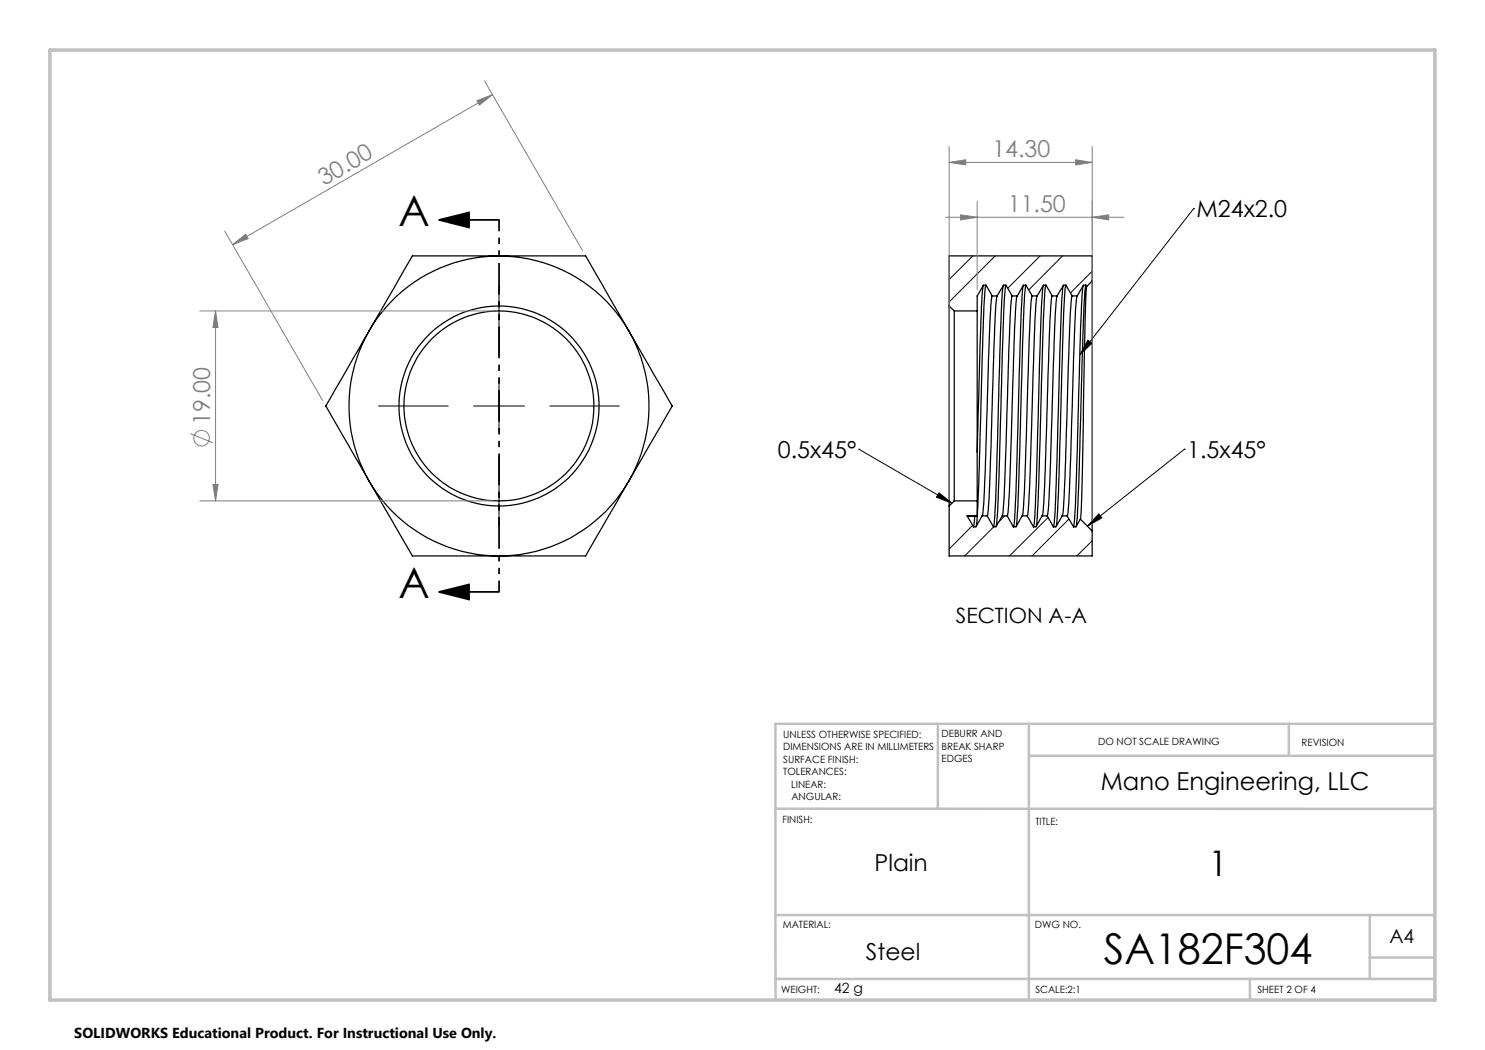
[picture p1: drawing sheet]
<svg xmlns="http://www.w3.org/2000/svg" width="297mm" height="210mm" viewBox="0 0 297 210" stroke-linecap="round" stroke-linejoin="round" font-family="sans-serif">
<g fill="none" stroke="#000" stroke-width=".25">
<path d="M99.8 51.2a30 30 0 0 1 26 15M99.8 51.2h17.3l8.7 15M99.8 51.2a30.1 30.1 0 0 0-26 15M99.8 51.2h-17.3l-8.7 15M196.6 57.1a294.6 294.6 0 0 0-.8 22l-.4 11.3M197.2 57l1.2 2.2M197.2 57h-.5l-1.3 2.2v3M197.2 57a83.7 83.7 0 0 0-.7 12.1l-.3 12.1a347.6 347.6 0 0 1-1 24.1M198.4 59.2v.1a618.2 618.2 0 0 0-1.2 31.3l-.4 9.7-.4 2.9M198.4 59.2h1M199.4 59.2a197.1 197.1 0 0 0-.9 18.2l-.1 5.7a222 222 0 0 1-1 20.1M200.6 57.2a518.9 518.9 0 0 0-1.1 30.3l-.4 12.2-.2 4.9-.2 .8"/>
<path d="M201.2 57l1.2 2.2M201.2 57h-.5l-1.3 2.2M201.2 57l-.1 .1a439.9 439.9 0 0 0-1 26.2 367.2 367.2 0 0 1-.9 22M202.4 59.2a197.1 197.1 0 0 0-.9 18.2l-.1 5.7a222 222 0 0 1-1 20.1M202.4 59.2h1M203.4 59.2a69.9 69.9 0 0 0-.6 11l-.4 11a326 326 0 0 1-.9 21.9l-.1 .1M204.6 57.2a731.8 731.8 0 0 0-1.2 34.3l-.3 8.2a23.9 23.9 0 0 1-.4 5.7M205.2 57l1.2 2.2M205.2 57h-.5l-1.3 2.2M205.2 57a236.2 236.2 0 0 0-.9 20.1l-.2 6.2a294.6 294.6 0 0 1-.9 22M206.4 59.2a45.9 45.9 0 0 0-.5 7.9l-.5 14.1a326 326 0 0 1-.9 21.9l-.1 .1M206.4 59.2h1"/>
<path d="M207.4 59.2v.1a618.2 618.2 0 0 0-1.2 31.3l-.3 7.5a18.8 18.8 0 0 1-.5 5.1M208.6 57.2a647.5 647.5 0 0 0-1.1 32.3l-.4 11.5-.2 3.6-.2 .8M209.2 57h-.5l-1.3 2.2M209.2 57l1.2 2.2M209.2 57a83.7 83.7 0 0 0-.7 12.1l-.3 12.1a394.5 394.5 0 0 1-.9 24.1M210.4 59.2v.1a618.2 618.2 0 0 0-1.2 31.3l-.3 7.5a18.8 18.8 0 0 1-.5 5.1M210.4 59.2h1M211.4 59.2v.1a405 405 0 0 0-1.1 25.7 191.7 191.7 0 0 1-.9 18.2M212.6 57.2a431.7 431.7 0 0 0-1 26.1 367.3 367.3 0 0 1-.9 22v.1M213.2 57l1.3 2.2M213.2 57h-.5l-1.3 2.2M213.2 57l-.1 .1a742.7 742.7 0 0 0-1.2 34.4l-.4 10.7-.3 3.1"/>
<path d="M214.5 59.2a69.9 69.9 0 0 0-.7 11l-.4 11a287.4 287.4 0 0 1-.9 21.9l-.1 .1M214.5 59.2h.9M215.4 59.2v.1a367.4 367.4 0 0 0-1 23.8 307.7 307.7 0 0 1-.9 20l-.1 .1M216.6 57.2a731.8 731.8 0 0 0-1.2 34.3l-.3 9.5-.4 4.4M217.2 57h-.5l-1.3 2.2M217.2 57l-.1 .1a561.2 561.2 0 0 0-1.1 30.4l-.4 13.5-.4 4.3M217.2 57l.1 .3M217.3 57.3a893.1 893.1 0 0 0-.8 35.6l-.2 8.1-.2 2.8M218.4 56.2v50M218.4 56.2l-1.1 1.1M218.4 56.2v-5h-28.6v10M73.8 66.2a30.1 30.1 0 0 0 0 30"/>
<path d="M73.8 66.2l-8.6 15 8.6 15M125.8 66.2a29.9 29.9 0 0 1 0 30M125.8 66.2l8.6 15-8.6 15M189.8 61.2v40M189.8 61.2l1.1 1M190.9 62.2v38M190.9 62.2h4.5M195.4 62.2v38M73.8 96.2a30.1 30.1 0 0 0 26 15M73.8 96.2l8.7 15h17.3M125.8 96.2a30.1 30.1 0 0 1-26 15M125.8 96.2l-8.7 15h-17.3"/>
<path d="M189.8 101.2v10h28.6v-5M190.9 100.2l-1.1 1M190.9 100.2h4.5M193.4 103.2h2M193.4 103.2l1.3 2.2M194.9 103.2l-.2 2.2M195.4 100.2v3M196.4 103.2l-1.2 2.2h-.5M196.4 103.2h1M197.4 103.2l1.3 2.2M200.4 103.2l-1.2 2.2h-.5M200.4 103.2h1"/>
<path d="M201.4 103.2l1.3 2.2M204.4 103.2l-1.2 2.2h-.5M204.4 103.2h1M205.4 103.2l1.3 2.2M208.4 103.2l-1.2 2.2h-.5M208.4 103.2h1M209.4 103.2l1.3 2.2M212.4 103.2l-1.2 2.2h-.5M212.4 103.2h1M213.4 103.2l1.3 2.2M216.1 103.8l-.9 1.6h-.5M216.1 103.8l2.3 2.4"/>
<circle cx="99.8" cy="81.2" r="20"/>
<circle cx="99.8" cy="81.2" r="19"/>
</g>
<g fill="none" stroke="#000" stroke-width=".2">
<path d="M99.8 57.1v13.9M194.6 51.2l-4.8 4.7M199 51.2l-9.2 9.2M208 51.2l-6.5 6.5M212.5 51.2l-6.8 6.8M218.4 54.2l-4.3 4.4M238.7 41.7h.1M238.7 41.7l-22.7 29.2M99.8 76.1v10.2M217.6 68l.8 .6-2.4 2.3zM75.7 81.2h13.9M94.7 81.2h10.2"/>
<path d="M99.8 91.4v13.9M110 81.2h13.9M171.8 89.8h.1M171.8 89.8l18.6 10.8M187.8 98.6l2.6 2-3.1-1.2zM236.9 89.8h.1M236.9 89.8l-19.4 15.4M194.5 105.1l-4.7 4.7M198.8 105.4l-5.9 5.8M200.9 103.2l-1.1 1.1M209.6 103.5l-7.7 7.7M213.8 103.8l-7.4 7.4"/>
<path d="M218.4 108.2l-3 3M219.7 102.8l.7 .8-2.9 1.6z"/>
</g>
<g fill="none" stroke="#808080" stroke-width=".2">
<path d="M96.9 16.2l19.6 33.9M98.5 18.9l-52 30M95.4 20.1l3.1-1.2-2.6 2.1zM189.8 32.5l3.3-.5v1zM189.8 29.3v70.6M189.8 32.5h28.6M215.1 32l3.3 .5-3.3 .5zM218.4 29.3v75.6M44.9 46.2l19.6 33.9M46.5 48.9l2.6-2.1 .5 .9zM189.1 43.5h35.7M192.1 43l3.3 .5-3.3 .5z"/>
<path d="M195.4 40.3v17.6M218.4 43.5l3.3-.5v1zM39.9 62.2h58.6M43.1 62.2l.5 3.3h-1zM43.1 62.2v38M38.1 86.7l4.4 1.8M42.6 96.9h1l-.5 3.3zM39.9 100.2h58.6"/>
<circle cx="40.3" cy="87.6" r="1.55"/>
</g>
<path d="M87.8 44l6-1.5v3zM87.8 44h12M87.8 118.4l6-1.5v3zM87.8 118.4h12" fill="none" stroke="#000" stroke-width=".35"/>
<path d="M99.8 44v74.4" fill="none" stroke="#000" stroke-width=".35" stroke-dasharray="6.3 1.3 1.3 1.3 1.3 1.3" stroke-dashoffset="4.1" stroke-linecap="butt"/>
<path d="M187.6 144.8v16.9M205.8 144.8v55.2M205.8 151.2h81.2M257.8 144.8v6.4M287 144.8h-131.9v38.2M155.1 161.7l131.9 .1M155.1 183v17M155.1 183h131.9M155.1 195.8h131.9M250 195.8v4.2M274 183v12.8M274 191.5h13" fill="none" stroke="#c0c0c0" stroke-width=".5"/>
<path d="M10 10h277v190h-277z" fill="none" stroke="#c0c0c0" stroke-width=".7"/>
<g fill="#000">
<path d="M87.8 44l6-1.5v3zM87.8 118.4l6-1.5v3z"/>
<path d="M217.6 68l.8 .6-2.4 2.3zM219.7 102.8l.7 .8-2.9 1.6zM187.8 98.6l2.6 2-3.1-1.2z"/>
</g>
<g fill="#808080">
<path d="M192.1 43l3.3 .5-3.3 .5zM218.4 43.5l3.3-.5v1z"/>
<path d="M46.5 48.9l2.6-2.1 .5 .9zM95.4 20.1l3.1-1.2-2.6 2.1z"/>
<path d="M43.1 62.2l.5 3.3h-1zM42.6 96.9h1l-.5 3.3z"/>
<path d="M189.8 32.5l3.3-.5v1zM215.1 32l3.3 .5-3.3 .5z"/>
</g>
<g font-size="8.5">
<text x="79.7" y="45.2">A</text>
<text x="79.7" y="119.6">A</text>
<text x="220.8" y="192.7">SA182F304</text>
</g>
<text font-size="7.1" x="241.7" y="175.1">1</text>
<text font-size="4.9" x="220.2" y="157.9">Mano Engineering, LLC</text>
<g font-size="4.7" fill="#808080">
<text x="198.5" y="31.4">14.30</text>
<text x="64.8" y="37.2" transform="rotate(-30 64.8 37.2)">30.00</text>
<text x="201.5" y="42.4">11.50</text>
<text x="42" y="85.1" transform="rotate(-90 42 85.1)">19.00</text>
</g>
<g font-size="4.7">
<text x="239.3" y="43.5">M24x2.0</text>
<text x="155.6" y="91.6">0.5x45°</text>
<text x="237.4" y="91.6">1.5x45°</text>
<text x="174.9" y="174.2">Plain</text>
<text x="173.2" y="192">Steel</text>
</g>
<text font-size="4.2" x="191.2" y="124.7">SECTION A-A</text>
<text font-size="3.9" x="277.9" y="188.5">A4</text>
<text font-size="2.9" x="14.9" y="207.6">SOLIDWORKS Educational Product. For Instructional Use Only.</text>
<text font-size="2.8" x="166.8" y="198.5">42 g</text>
<g font-size="2">
<text x="156.6" y="147.5">UNLESS OTHERWISE SPECIFIED:</text>
<text x="188.3" y="147.5">DEBURR AND</text>
<text x="188.3" y="150">BREAK SHARP</text>
<text x="219.6" y="149">DO NOT SCALE DRAWING</text>
<text x="260.3" y="149.2">REVISION</text>
<text x="156.6" y="150">DIMENSIONS ARE IN MILLIMETERS</text>
<text x="156.6" y="152.5">SURFACE FINISH:</text>
<text x="156.6" y="155">TOLERANCES:</text>
<text x="188.3" y="152.5">EDGES</text>
<text x="158.3" y="157.5">LINEAR:</text>
<text x="158.3" y="160">ANGULAR:</text>
<text x="156.5" y="164.6">FINISH:</text>
<text x="207.1" y="164.9">TITLE:</text>
<text x="156.6" y="185.5">MATERIAL:</text>
<text x="207" y="185.5">DWG NO.</text>
<text x="156.2" y="198.6">WEIGHT:</text>
<text x="207.1" y="198.6">SCALE:2:1</text>
<text x="251.5" y="198.6">SHEET 2 OF 4</text>
</g>
</svg>
